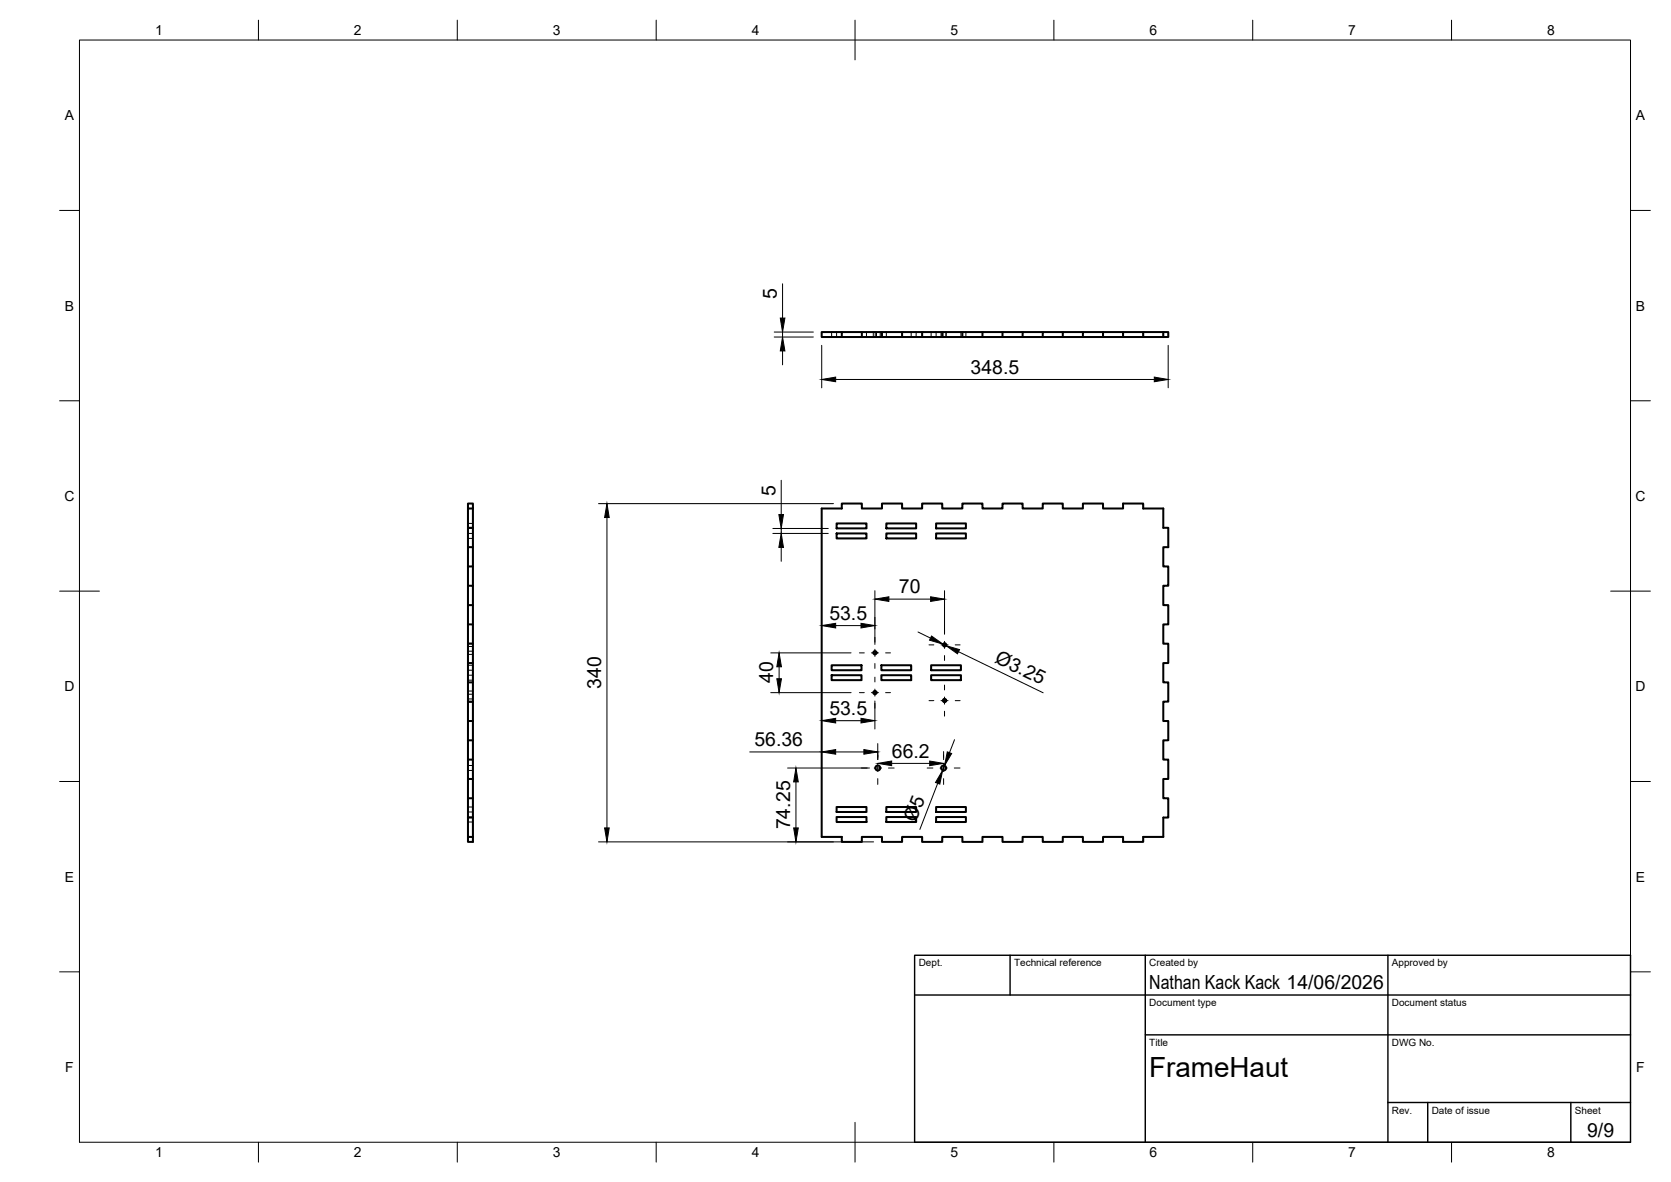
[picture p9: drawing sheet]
<svg xmlns="http://www.w3.org/2000/svg" width="420mm" height="297mm" viewBox="0 0 420 297" stroke-linecap="round" stroke-linejoin="round" font-family="sans-serif">
<!-- layer: Visible -->
<g fill="none" stroke="#000" stroke-width=".51">
<path d="M211.7 83.4h-5.1v1.3h5.1M216.7 83.4h-5v1.3M221.8 83.4h-5.1v1.3h-5M226.8 83.4h-5v1.3h-5.1M231.9 83.4h-5.1v1.3h-5M236.9 83.4h-5v1.3h-5.1M242 83.4h-5.1v1.3h-5M247 83.4h-5v1.3h-5.1M252.1 83.4h-5.1v1.3h-5M257.1 83.4h-5v1.3h-5.1M262.2 83.4h-5.1v1.3h-5M267.2 83.4h-5v1.3h-5.1"/>
<path d="M272.3 83.4h-5.1v1.3h-5M272.3 84.7h5M277.3 83.4h5.1v1.3h-5.1zM277.3 83.4h-5v1.3h-5.1M282.4 83.4h5v1.3h-5M287.4 83.4h5.1v1.3h-5.1M292.5 83.4h1.3v1.3h-1.3M117.7 126.5h1.2v1.3h-1.2zM117.7 137.5h1.2v4.9h-1.2zM117.7 137.5v-4.9h1.2v4.9M117.7 127.8v4.8M118.9 127.8v4.8"/>
<path d="M206.6 127.8h5.1v-1.3h5v1.3h5.1v-1.3h5v1.3h5.1v-1.3h5v1.3h5.1v-1.3h5v1.3h5.1v-1.3h5v1.3h5.1v-1.3h5v1.3h5.1v-1.3h5v1.3h5.1v-1.3h5v1.3h5.1v4.8h1.3v4.9h-1.3v4.9h1.3v4.8h-1.3v4.9h1.3v4.8h-1.3v4.9h1.3v4.8h-1.3v4.9h1.3v4.8h-1.3v4.9h1.3v4.8h-1.3v4.9h1.3v4.9h-1.3v4.8h1.3v4.9h-1.3v4.8h-5.1v1.3h-5v-1.3h-5.1v1.3h-5v-1.3h-5.1v1.3h-5v-1.3h-5.1v1.3h-5v-1.3h-5.1v1.3h-5v-1.3h-5.1v1.3h-5v-1.3h-5.1v1.3h-5v-1.3h-5.1v1.3h-5v-1.3h-5.1zM210.4 134.1h7.5v1.2h-7.5zM210.4 131.5h7.5v1.3h-7.5zM222.9 131.5h7.5v1.3h-7.5zM222.9 134.1h7.5v1.2h-7.5zM235.4 131.5h7.5v1.3h-7.5zM235.4 134.1h7.5v1.2h-7.5zM117.7 142.4v4.8h1.2v4.9M117.7 147.2v4.9h1.2v4.8M117.7 152.1v4.8h1.2v4.9M117.7 156.9v4.9h1.2v4.8M118.9 142.4v4.8"/>
<path d="M117.7 161.8v4.8h1.2v4.9M117.7 166.6v4.9h1.2v4.8M117.7 171.5v4.8h1.2v4.9M117.7 176.3v4.9h1.2v4.8M209.1 169.7h7.5v1.2h-7.5zM209.1 167.2h7.5v1.2h-7.5zM221.6 167.2h7.5v1.2h-7.5zM221.6 169.7h7.5v1.2h-7.5zM234.1 167.2h7.5v1.2h-7.5zM234.1 169.7h7.5v1.2h-7.5zM117.7 181.2v4.8h1.2v4.9M117.7 186v4.9h1.2v4.9"/>
<path d="M117.7 190.9v4.9h1.2v4.8M117.7 195.8v4.8h1.2v4.9M117.7 200.6v4.9h1.2M117.7 205.5v4.8M118.9 205.5v6.1h-1.2v-1.3h1.2M210.4 202.8h7.5v1.3h-7.5zM210.4 205.3h7.5v1.3h-7.5zM222.9 202.8h7.5v1.3h-7.5zM222.9 205.3h7.5v1.3h-7.5zM235.4 205.3h7.5v1.3h-7.5zM235.4 202.8h7.5v1.3h-7.5z"/>
<circle cx="220" cy="174" r=".41"/>
<circle cx="220" cy="164" r=".41"/>
<circle cx="237.5" cy="162" r=".41"/>
<circle cx="237.5" cy="176" r=".41"/>
<circle cx="220.7" cy="193" r=".62"/>
<circle cx="237.3" cy="193" r=".62"/>
</g>
<!-- layer: Hidden -->
<g fill="none" stroke="#000" stroke-width=".25">
<path d="M209.1 83.4v1.3M210.4 83.4v1.3M216.6 83.4v1.3M217.9 83.4v1.3M219.6 83.4v1.3M220.1 83.4v1.3M220.4 83.4v1.3M221.3 83.4v1.3M221.6 83.4v1.3M222.9 83.4v1.3M229.1 83.4v1.3M230.4 83.4v1.3"/>
<path d="M234.1 83.4v1.3M235.4 83.4v1.3M236.6 83.4v1.3M237.1 83.4v1.3M237.9 83.4v1.3M241.6 83.4v1.3M242.9 83.4v1.3M292.5 83.4v1.3M117.7 127.8h1.2M117.7 132.8h1.2M117.7 131.5h1.2M117.7 135.3h1.2"/>
<path d="M117.7 134.1h1.2M117.7 168.4h1.2M117.7 167.2h1.2M117.7 169.7h1.2M117.7 170.9h1.2M117.7 162.5h1.2M117.7 161.7h1.2M117.7 176.5h1.2M117.7 175.6h1.2M117.7 164.5h1.2M117.7 163.6h1.2M117.7 174.5h1.2"/>
<path d="M117.7 173.7h1.2M117.7 193.6h1.2M117.7 192.4h1.2M117.7 210.3h1.2M117.7 206.6h1.2M117.7 205.3h1.2M117.7 204.1h1.2M117.7 202.8h1.2"/>
</g>
<!-- layer: BORDER -->
<g fill="none" stroke="#000" stroke-width=".25">
<path d="M20 10.1h390v276.9h-390zM65 5.1v5M115 5.1v5M165 5.1v5M215 5.1v10M265 5.1v5M315 5.1v5M365 5.1v5M15 52.9h5M410 52.9h5M15 100.7h5M410 100.7h5"/>
<path d="M15 148.6h10M405 148.6h10M15 196.4h5M410 196.4h5M15 244.2h5M410 244.2h5M65 287v5M115 287v5M165 287v5M215 282.1v9.9M265 287v5M315 287v5"/>
<path d="M365 287v5"/>
</g>
<!-- layer: TITLEBLOCK -->
<path d="M230 240.1h180v46.9h-180zM230 250h180M254 240.1v9.9M288 240.1v46.9M349 240.1v46.9M288 260.1h122M349 277.1h61M359 277.1v9.9M395 277.1v9.9" fill="none" stroke="#000" stroke-width=".36"/>
<!-- layer: Smart Centers -->
<g fill="none" stroke="#000" stroke-width=".25">
<path d="M237.5 158.2v1.2M216.1 164.1h1.2M216.1 174.1h1.2M219.1 164.1h1.8M219.1 174.1h1.8M220 160.2v1.2M220 163.2v1.8M220 166.7v1.3M220 170.2v1.2M220 173.2v1.7M220 176.7v1.3M222.7 164.1h1.2"/>
<path d="M222.7 174.1h1.2M233.6 162.1h1.2M233.6 176.1h1.2M236.6 162.1h1.8M236.6 176.1h1.8M237.5 161.2v1.7M237.5 164.7v1.3M237.5 172.2v1.2M237.5 175.2v1.8M237.5 178.7v1.3M240.2 162.1h1.2M240.2 176.1h1.2"/>
<path d="M216.6 193h1.4M219.8 193h1.8M220.7 188.9v1.4M220.7 192.1v1.8M220.7 195.7v1.4M223.4 193h1.4M233.1 193h1.5M236.4 193h1.7M237.3 188.9v1.4M237.3 192.1v1.8M237.3 195.7v1.4M239.9 193h1.5"/>
</g>
<!-- layer: FD_Dimensions -->
<g fill="none" stroke="#000" stroke-width=".25">
<path d="M196.8 71.3v8.6M194.7 84.7h9.8M194.7 83.4h9.8M196.8 83.4v1.3M196.8 88.2v3.5M206.6 86.8v10.7M210.1 95.4h80.1M293.7 86.8v10.7M150.5 126.6h59.1M152.6 130.1v78M194.3 134.1h14M194.3 132.8h14"/>
<path d="M196.4 120.7v8.6M196.4 132.8v1.3M196.4 137.6v3.5M210.1 157.2h6.4M220 148.4v13.6M223.5 150.6h10.5M230.8 158.8l3.2 1.6M237.5 148.4v10.7M193.8 164.1h20.2M193.8 174.1h20.2M195.9 167.6v3M220 176.2v7"/>
<path d="M237.1 161.9l.7 .3M241 163.8l21.3 10.3M188.5 189h18.1M198 193h20.6M200.1 196.5v11.6M210.1 189h7.1M210.1 181.1h6.4M220.7 186.9v4M224.2 191.8h9.6M235.8 196.9l-4.5 11.5M237.3 189.7v1.2M237.5 192.4l-.5 1.2"/>
<path d="M240 185.9l-1.3 3.3M150.5 211.6h69.2"/>
</g>
<g fill="#000" stroke="#000" stroke-width=".25">
<path d="M196.2 79.9h1.2l-.6 3.5zM196.8 84.7l.6 3.5h-1.2zM206.6 95.4l3.5-.6v1.1zM290.2 94.8l3.5 .6-3.5 .5zM152.6 126.6l.6 3.5h-1.2zM196.4 134.1l.6 3.5h-1.2zM195.8 129.3h1.2l-.6 3.5zM206.6 157.2l3.5-.6v1.2zM216.5 156.6l3.5 .6-3.5 .6zM220 150.6l3.5-.6v1.1zM234 150l3.5 .6-3.5 .5zM234.2 159.8l2.9 2.1-3.4-1z"/>
<path d="M195.9 164.1l.6 3.5h-1.2zM195.3 170.6h1.2l-.6 3.5zM237.8 162.2l3.5 1-.6 1.1zM200.1 193l.6 3.5h-1.1zM206.6 189l3.5-.6v1.1zM206.6 181.1l3.5-.6v1.2zM216.5 180.5l3.5 .6-3.5 .6zM217.2 188.4l3.5 .6-3.5 .5zM220.7 191.8l3.5-.6v1.2zM233.8 191.2l3.5 .6-3.5 .6zM237 193.6l-.7 3.4-1.1-.4zM238.2 188.9l1.1 .5-1.8 3z"/>
<path d="M152 208.1h1.2l-.6 3.5zM199.6 208.1h1.1l-.6 3.5z"/>
</g>
<text font-size="7" x="289" y="270.6">FrameHaut</text>
<g font-size="4.9">
<text x="195.3" y="75.2" transform="rotate(-90 195.3 75.2)">5</text>
<text x="244.1" y="93.9">348.5</text>
<text x="195" y="124.6" transform="rotate(-90 195 124.6)">5</text>
<text x="226" y="149.1">70</text>
<text x="208.5" y="155.8">53.5</text>
<text x="249.9" y="166.4" transform="rotate(26 249.9 166.4)">Ø3.25</text>
<text x="151.2" y="173.1" transform="rotate(-90 151.2 173.1)">340</text>
<text x="194.4" y="171.7" transform="rotate(-90 194.4 171.7)">40</text>
<text x="208.5" y="179.6">53.5</text>
<text x="189.7" y="187.5">56.36</text>
<text x="224.3" y="190.4">66.2</text>
<text x="198.7" y="208.4" transform="rotate(-90 198.7 208.4)">74.25</text>
<text x="230.3" y="206.8" transform="rotate(-69 230.3 206.8)">Ø5</text>
<text x="289" y="248.5">Nathan Kack Kack 14/06/2026</text>
<text x="399.1" y="285.7">9/9</text>
</g>
<g font-size="3.5">
<text x="39" y="8.8">1</text>
<text x="89" y="8.8">2</text>
<text x="139" y="8.8">3</text>
<text x="189" y="8.8">4</text>
<text x="239" y="8.8">5</text>
<text x="289" y="8.8">6</text>
<text x="339" y="8.8">7</text>
<text x="389" y="8.8">8</text>
<text x="16.3" y="30.2">A</text>
<text x="411.3" y="30.2">A</text>
<text x="16.3" y="78">B</text>
<text x="411.3" y="78">B</text>
<text x="16.2" y="125.9">C</text>
<text x="411.2" y="125.9">C</text>
<text x="16.2" y="173.7">D</text>
<text x="411.2" y="173.7">D</text>
<text x="16.3" y="221.6">E</text>
<text x="411.3" y="221.6">E</text>
<text x="16.4" y="269.4">F</text>
<text x="411.4" y="269.4">F</text>
<text x="39" y="290.8">1</text>
<text x="89" y="290.8">2</text>
<text x="139" y="290.8">3</text>
<text x="189" y="290.8">4</text>
<text x="239" y="290.8">5</text>
<text x="289" y="290.8">6</text>
<text x="339" y="290.8">7</text>
<text x="389" y="290.8">8</text>
</g>
<g font-size="2.5">
<text x="231" y="242.9">Dept.</text>
<text x="255" y="242.9">Technical reference</text>
<text x="289" y="242.9">Created by</text>
<text x="350" y="242.9">Approved by</text>
<text x="289" y="252.8">Document type</text>
<text x="350" y="252.8">Document status</text>
<text x="289" y="262.9">Title</text>
<text x="350" y="262.9">DWG No.</text>
<text x="350" y="279.9">Rev.</text>
<text x="360" y="279.9">Date of issue</text>
<text x="396" y="279.9">Sheet</text>
</g>
</svg>
